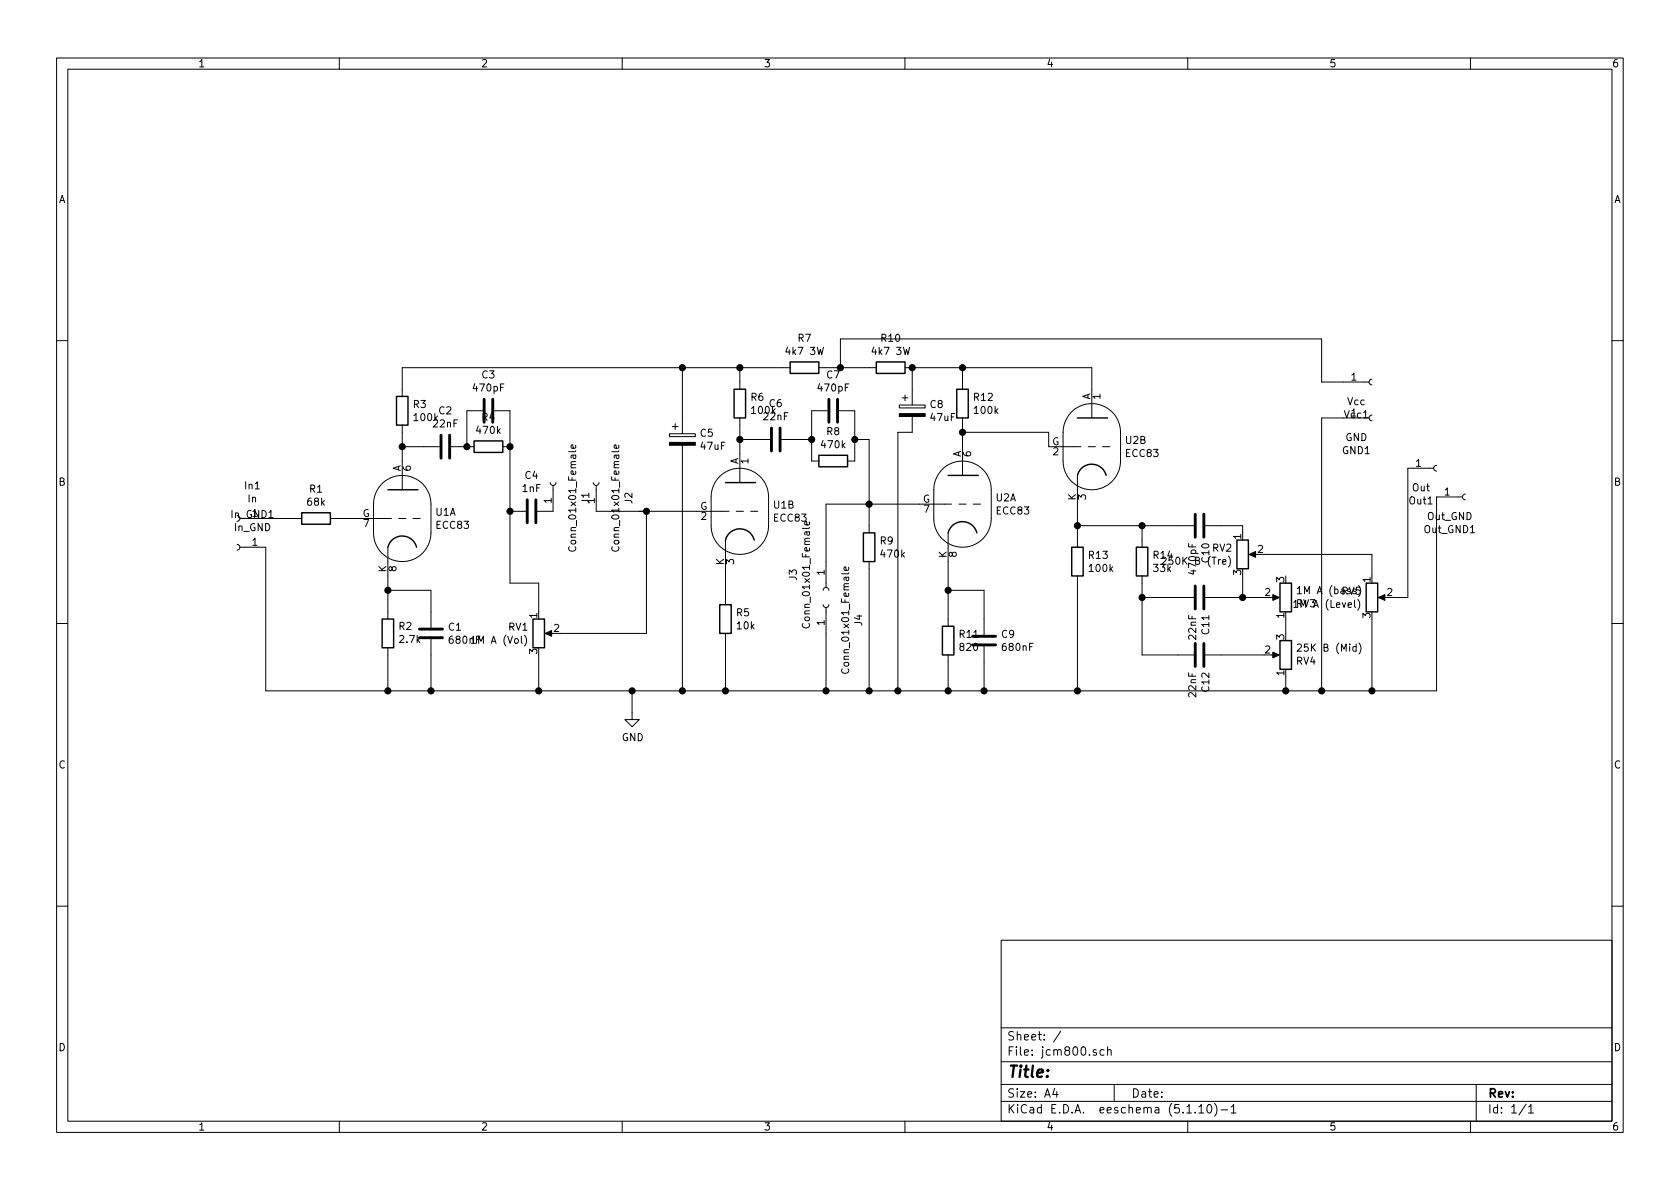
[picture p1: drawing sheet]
EESchema Schematic File Version 4
EELAYER 30 0
EELAYER END
$Descr A4 11693 8268
encoding utf-8
Sheet 1 1
Title ""
Date ""
Rev ""
Comp ""
Comment1 ""
Comment2 ""
Comment3 ""
Comment4 ""
$EndDescr
$Comp
L Connector:Conn_01x01_Female In1
U 1 1
P 1650 3600
F 0 "In1" H 1542 3375 50  0000 C CNN
F 1 "In" H 1542 3466 50  0000 C CNN
F 2 "MountingHole:MountingHole_3mm_Pad" H 1650 3600 50  0001 C CNN
F 3 "~" H 1650 3600 50  0001 C CNN
	1    1650 3600
	-1   0    0    1   
$EndComp
$Comp
L Connector:Conn_01x01_Female In_GND1
U 1 1
P 1650 3800
F 0 "In_GND1" H 1542 3575 50  0000 C CNN
F 1 "In_GND" H 1542 3666 50  0000 C CNN
F 2 "MountingHole:MountingHole_3mm_Pad" H 1650 3800 50  0001 C CNN
F 3 "~" H 1650 3800 50  0001 C CNN
	1    1650 3800
	-1   0    0    1   
$EndComp
$Comp
L Device:R R1
U 1 1
P 2200 3600
F 0 "R1" V 1993 3600 50  0000 C CNN
F 1 "68k" V 2084 3600 50  0000 C CNN
F 2 "Resistor_THT:R_Axial_DIN0414_L11.9mm_D4.5mm_P15.24mm_Horizontal" V 2130 3600 50  0001 C CNN
F 3 "~" H 2200 3600 50  0001 C CNN
	1    2200 3600
	0    1    1    0   
$EndComp
$Comp
L Device:R R3
U 1 1
P 2800 2850
F 0 "R3" H 2870 2896 50  0000 L CNN
F 1 "100k" H 2870 2805 50  0000 L CNN
F 2 "Resistor_THT:R_Axial_DIN0414_L11.9mm_D4.5mm_P15.24mm_Horizontal" V 2730 2850 50  0001 C CNN
F 3 "~" H 2800 2850 50  0001 C CNN
	1    2800 2850
	1    0    0    -1  
$EndComp
$Comp
L Device:C C2
U 1 1
P 3100 3100
F 0 "C2" V 2848 3100 50  0000 C CNN
F 1 "22nF" V 2939 3100 50  0000 C CNN
F 2 "Capacitor_THT:C_Rect_L16.5mm_W6.0mm_P15.00mm_MKT" H 3138 2950 50  0001 C CNN
F 3 "~" H 3100 3100 50  0001 C CNN
	1    3100 3100
	0    1    1    0   
$EndComp
$Comp
L Device:C C3
U 1 1
P 3400 2850
F 0 "C3" V 3148 2850 50  0000 C CNN
F 1 "470pF" V 3239 2850 50  0000 C CNN
F 2 "Capacitor_THT:C_Disc_D9.0mm_W5.0mm_P7.50mm" H 3438 2700 50  0001 C CNN
F 3 "~" H 3400 2850 50  0001 C CNN
	1    3400 2850
	0    1    1    0   
$EndComp
$Comp
L Device:R R4
U 1 1
P 3400 3100
F 0 "R4" V 3193 3100 50  0000 C CNN
F 1 "470k" V 3284 3100 50  0000 C CNN
F 2 "Resistor_THT:R_Axial_DIN0414_L11.9mm_D4.5mm_P15.24mm_Horizontal" V 3330 3100 50  0001 C CNN
F 3 "~" H 3400 3100 50  0001 C CNN
	1    3400 3100
	0    1    1    0   
$EndComp
$Comp
L Device:C C4
U 1 1
P 3700 3550
F 0 "C4" V 3448 3550 50  0000 C CNN
F 1 "1nF" V 3539 3550 50  0000 C CNN
F 2 "Capacitor_THT:C_Disc_D9.0mm_W5.0mm_P7.50mm" H 3738 3400 50  0001 C CNN
F 3 "~" H 3700 3550 50  0001 C CNN
	1    3700 3550
	0    1    1    0   
$EndComp
Wire Wire Line
	1850 3600 2050 3600
Wire Wire Line
	2350 3600 2500 3600
Wire Wire Line
	2800 3000 2800 3100
Wire Wire Line
	2800 3100 2950 3100
Connection ~ 2800 3100
Wire Wire Line
	2800 3100 2800 3200
Wire Wire Line
	3250 3100 3250 2850
Connection ~ 3250 3100
Wire Wire Line
	3550 2850 3550 3100
Wire Wire Line
	3550 3550 3550 3100
Connection ~ 3550 3100
$Comp
L Device:R R2
U 1 1
P 2700 4400
F 0 "R2" H 2630 4354 50  0000 R CNN
F 1 "2.7k" H 2630 4445 50  0000 R CNN
F 2 "Resistor_THT:R_Axial_DIN0414_L11.9mm_D4.5mm_P15.24mm_Horizontal" V 2630 4400 50  0001 C CNN
F 3 "~" H 2700 4400 50  0001 C CNN
	1    2700 4400
	-1   0    0    1   
$EndComp
$Comp
L Device:C C1
U 1 1
P 3000 4400
F 0 "C1" H 3115 4446 50  0000 L CNN
F 1 "680nF" H 3115 4355 50  0000 L CNN
F 2 "Capacitor_THT:C_Rect_L24.0mm_W7.0mm_P22.50mm_MKT" H 3038 4250 50  0001 C CNN
F 3 "~" H 3000 4400 50  0001 C CNN
	1    3000 4400
	1    0    0    -1  
$EndComp
Wire Wire Line
	2700 4000 2700 4100
Wire Wire Line
	2700 4100 3000 4100
Wire Wire Line
	3000 4100 3000 4250
Connection ~ 2700 4100
Wire Wire Line
	2700 4100 2700 4250
Wire Wire Line
	2700 4550 2700 4800
Wire Wire Line
	3000 4800 3000 4550
Wire Wire Line
	2800 2700 2800 2550
$Comp
L Device:R_POT RV1
U 1 1
P 3750 4400
F 0 "RV1" H 3681 4446 50  0000 R CNN
F 1 "1M A (Vol)" H 3681 4355 50  0000 R CNN
F 2 "Potentiometer_THT:Potentiometer_Alps_RK163_Single_Horizontal" H 3750 4400 50  0001 C CNN
F 3 "~" H 3750 4400 50  0001 C CNN
	1    3750 4400
	1    0    0    -1  
$EndComp
Connection ~ 3550 3550
Wire Wire Line
	3900 4400 4500 4400
Wire Wire Line
	4500 4400 4500 3550
Connection ~ 4500 3550
Wire Wire Line
	3750 4550 3750 4800
Wire Wire Line
	2700 4800 3000 4800
Connection ~ 3000 4800
Wire Wire Line
	3000 4800 3750 4800
$Comp
L Device:CP C5
U 1 1
P 4750 3050
F 0 "C5" H 4868 3096 50  0000 L CNN
F 1 "47uF" H 4868 3005 50  0000 L CNN
F 2 "Capacitor_THT:C_Radial_D16.0mm_H25.0mm_P7.50mm" H 4788 2900 50  0001 C CNN
F 3 "~" H 4750 3050 50  0001 C CNN
	1    4750 3050
	1    0    0    -1  
$EndComp
Wire Wire Line
	4750 2550 4750 2900
Wire Wire Line
	4750 3200 4750 4800
Wire Wire Line
	4750 4800 4400 4800
Connection ~ 3750 4800
$Comp
L Device:R R6
U 1 1
P 5150 2800
F 0 "R6" H 5220 2846 50  0000 L CNN
F 1 "100k" H 5220 2755 50  0000 L CNN
F 2 "Resistor_THT:R_Axial_DIN0414_L11.9mm_D4.5mm_P15.24mm_Horizontal" V 5080 2800 50  0001 C CNN
F 3 "~" H 5150 2800 50  0001 C CNN
	1    5150 2800
	1    0    0    -1  
$EndComp
Wire Wire Line
	4750 2550 5150 2550
Wire Wire Line
	5150 2550 5150 2650
Connection ~ 4750 2550
Wire Wire Line
	5150 2950 5150 3050
$Comp
L Device:R R7
U 1 1
P 5600 2550
F 0 "R7" V 5393 2550 50  0000 C CNN
F 1 "4k7 3W" V 5484 2550 50  0000 C CNN
F 2 "Resistor_THT:R_Axial_DIN0617_L17.0mm_D6.0mm_P20.32mm_Horizontal" V 5530 2550 50  0001 C CNN
F 3 "~" H 5600 2550 50  0001 C CNN
	1    5600 2550
	0    1    1    0   
$EndComp
$Comp
L Device:C C6
U 1 1
P 5400 3050
F 0 "C6" V 5148 3050 50  0000 C CNN
F 1 "22nF" V 5239 3050 50  0000 C CNN
F 2 "Capacitor_THT:C_Axial_L5.1mm_D3.1mm_P12.50mm_Horizontal" H 5438 2900 50  0001 C CNN
F 3 "~" H 5400 3050 50  0001 C CNN
	1    5400 3050
	0    1    1    0   
$EndComp
$Comp
L Device:C C7
U 1 1
P 5800 2850
F 0 "C7" V 5548 2850 50  0000 C CNN
F 1 "470pF" V 5639 2850 50  0000 C CNN
F 2 "Capacitor_THT:C_Disc_D9.0mm_W5.0mm_P7.50mm" H 5838 2700 50  0001 C CNN
F 3 "~" H 5800 2850 50  0001 C CNN
	1    5800 2850
	0    1    1    0   
$EndComp
$Comp
L Device:R R8
U 1 1
P 5800 3200
F 0 "R8" V 5593 3200 50  0000 C CNN
F 1 "470k" V 5684 3200 50  0000 C CNN
F 2 "Resistor_THT:R_Axial_DIN0414_L11.9mm_D4.5mm_P15.24mm_Horizontal" V 5730 3200 50  0001 C CNN
F 3 "~" H 5800 3200 50  0001 C CNN
	1    5800 3200
	0    1    1    0   
$EndComp
Wire Wire Line
	5150 2550 5450 2550
Connection ~ 5150 2550
Wire Wire Line
	5150 3050 5250 3050
Connection ~ 5150 3050
Wire Wire Line
	5150 3050 5150 3150
Wire Wire Line
	5550 3050 5650 3050
Wire Wire Line
	5650 3050 5650 2850
Wire Wire Line
	5650 3050 5650 3200
Connection ~ 5650 3050
Wire Wire Line
	5950 2850 5950 3050
$Comp
L Device:R R5
U 1 1
P 5050 4300
F 0 "R5" H 5120 4346 50  0000 L CNN
F 1 "10k" H 5120 4255 50  0000 L CNN
F 2 "Resistor_THT:R_Axial_DIN0414_L11.9mm_D4.5mm_P15.24mm_Horizontal" V 4980 4300 50  0001 C CNN
F 3 "~" H 5050 4300 50  0001 C CNN
	1    5050 4300
	1    0    0    -1  
$EndComp
Wire Wire Line
	5050 3950 5050 4150
Wire Wire Line
	5050 4450 5050 4800
Wire Wire Line
	5050 4800 4750 4800
Connection ~ 4750 4800
Wire Wire Line
	5750 2550 5850 2550
Wire Wire Line
	5850 2550 5850 2350
$Comp
L Device:R R10
U 1 1
P 6200 2550
F 0 "R10" V 5993 2550 50  0000 C CNN
F 1 "4k7 3W" V 6084 2550 50  0000 C CNN
F 2 "Resistor_THT:R_Axial_DIN0617_L17.0mm_D6.0mm_P20.32mm_Horizontal" V 6130 2550 50  0001 C CNN
F 3 "~" H 6200 2550 50  0001 C CNN
	1    6200 2550
	0    1    1    0   
$EndComp
$Comp
L Device:CP C8
U 1 1
P 6350 2850
F 0 "C8" H 6468 2896 50  0000 L CNN
F 1 "47uF" H 6468 2805 50  0000 L CNN
F 2 "Capacitor_THT:C_Radial_D12.5mm_H25.0mm_P5.00mm" H 6388 2700 50  0001 C CNN
F 3 "~" H 6350 2850 50  0001 C CNN
	1    6350 2850
	1    0    0    -1  
$EndComp
Wire Wire Line
	5950 3050 6050 3050
Wire Wire Line
	6050 3050 6050 3500
Connection ~ 5950 3050
Wire Wire Line
	5950 3050 5950 3200
$Comp
L Device:R R9
U 1 1
P 6050 3800
F 0 "R9" H 6120 3846 50  0000 L CNN
F 1 "470k" H 6120 3755 50  0000 L CNN
F 2 "Resistor_THT:R_Axial_DIN0414_L11.9mm_D4.5mm_P15.24mm_Horizontal" V 5980 3800 50  0001 C CNN
F 3 "~" H 6050 3800 50  0001 C CNN
	1    6050 3800
	1    0    0    -1  
$EndComp
Wire Wire Line
	6050 3950 6050 4800
Wire Wire Line
	6050 4800 5750 4800
Connection ~ 5050 4800
Wire Wire Line
	6050 3500 5750 3500
Wire Wire Line
	5750 3500 5750 3900
Connection ~ 6050 3500
Wire Wire Line
	6050 3500 6050 3650
$Comp
L Connector:Conn_01x01_Female J3
U 1 1
P 5750 4100
F 0 "J3" H 5642 3875 50  0000 C CNN
F 1 "Conn_01x01_Female" H 5642 3966 50  0000 C CNN
F 2 "MountingHole:MountingHole_3mm_Pad" H 5750 4100 50  0001 C CNN
F 3 "~" H 5750 4100 50  0001 C CNN
	1    5750 4100
	0    1    1    0   
$EndComp
$Comp
L Connector:Conn_01x01_Female J4
U 1 1
P 5750 4200
F 0 "J4" H 5642 3975 50  0000 C CNN
F 1 "Conn_01x01_Female" H 5642 4066 50  0000 C CNN
F 2 "MountingHole:MountingHole_3mm_Pad" H 5750 4200 50  0001 C CNN
F 3 "~" H 5750 4200 50  0001 C CNN
	1    5750 4200
	0    -1   -1   0   
$EndComp
Wire Wire Line
	5750 4400 5750 4800
Connection ~ 5750 4800
Wire Wire Line
	5750 4800 5050 4800
Wire Wire Line
	4500 3550 4850 3550
$Comp
L Connector:Conn_01x01_Female J1
U 1 1
P 3850 3350
F 0 "J1" H 3742 3125 50  0000 C CNN
F 1 "Conn_01x01_Female" H 3742 3216 50  0000 C CNN
F 2 "MountingHole:MountingHole_3mm_Pad" H 3850 3350 50  0001 C CNN
F 3 "~" H 3850 3350 50  0001 C CNN
	1    3850 3350
	0    -1   -1   0   
$EndComp
$Comp
L Connector:Conn_01x01_Female J2
U 1 1
P 4150 3350
F 0 "J2" H 4042 3125 50  0000 C CNN
F 1 "Conn_01x01_Female" H 4042 3216 50  0000 C CNN
F 2 "MountingHole:MountingHole_3mm_Pad" H 4150 3350 50  0001 C CNN
F 3 "~" H 4150 3350 50  0001 C CNN
	1    4150 3350
	0    -1   -1   0   
$EndComp
Wire Wire Line
	5850 2550 6050 2550
Connection ~ 5850 2550
Wire Wire Line
	6350 2550 6350 2700
Wire Wire Line
	6350 3000 6250 3000
Wire Wire Line
	6250 3000 6250 4800
Wire Wire Line
	6250 4800 6050 4800
Connection ~ 6050 4800
Wire Wire Line
	6050 3500 6400 3500
$Comp
L Device:R R12
U 1 1
P 6700 2800
F 0 "R12" H 6770 2846 50  0000 L CNN
F 1 "100k" H 6770 2755 50  0000 L CNN
F 2 "Resistor_THT:R_Axial_DIN0414_L11.9mm_D4.5mm_P15.24mm_Horizontal" V 6630 2800 50  0001 C CNN
F 3 "~" H 6700 2800 50  0001 C CNN
	1    6700 2800
	1    0    0    -1  
$EndComp
$Comp
L Device:R R11
U 1 1
P 6600 4450
F 0 "R11" H 6670 4496 50  0000 L CNN
F 1 "820" H 6670 4405 50  0000 L CNN
F 2 "Resistor_THT:R_Axial_DIN0414_L11.9mm_D4.5mm_P15.24mm_Horizontal" V 6530 4450 50  0001 C CNN
F 3 "~" H 6600 4450 50  0001 C CNN
	1    6600 4450
	1    0    0    -1  
$EndComp
$Comp
L Device:C C9
U 1 1
P 6850 4450
F 0 "C9" H 6965 4496 50  0000 L CNN
F 1 "680nF" H 6965 4405 50  0000 L CNN
F 2 "Capacitor_THT:C_Axial_L5.1mm_D3.1mm_P12.50mm_Horizontal" H 6888 4300 50  0001 C CNN
F 3 "~" H 6850 4450 50  0001 C CNN
	1    6850 4450
	1    0    0    -1  
$EndComp
Wire Wire Line
	6350 2550 6700 2550
Wire Wire Line
	6700 2550 6700 2650
Connection ~ 6350 2550
Wire Wire Line
	6700 2950 6700 3000
Wire Wire Line
	6600 3900 6600 4100
Wire Wire Line
	6600 4100 6850 4100
Wire Wire Line
	6850 4100 6850 4300
Connection ~ 6600 4100
Wire Wire Line
	6600 4100 6600 4300
Wire Wire Line
	6600 4600 6600 4800
Connection ~ 6250 4800
Wire Wire Line
	6850 4600 6850 4800
Wire Wire Line
	6250 4800 6600 4800
Connection ~ 6600 4800
Wire Wire Line
	6600 4800 6850 4800
Wire Wire Line
	6700 2550 7600 2550
Wire Wire Line
	7600 2550 7600 2700
Connection ~ 6700 2550
$Comp
L Device:R R13
U 1 1
P 7500 3900
F 0 "R13" H 7570 3946 50  0000 L CNN
F 1 "100k" H 7570 3855 50  0000 L CNN
F 2 "Resistor_THT:R_Axial_DIN0414_L11.9mm_D4.5mm_P15.24mm_Horizontal" V 7430 3900 50  0001 C CNN
F 3 "~" H 7500 3900 50  0001 C CNN
	1    7500 3900
	1    0    0    -1  
$EndComp
$Comp
L Device:R R14
U 1 1
P 7950 3900
F 0 "R14" H 8020 3946 50  0000 L CNN
F 1 "33k" H 8020 3855 50  0000 L CNN
F 2 "Resistor_THT:R_Axial_DIN0414_L11.9mm_D4.5mm_P15.24mm_Horizontal" V 7880 3900 50  0001 C CNN
F 3 "~" H 7950 3900 50  0001 C CNN
	1    7950 3900
	1    0    0    -1  
$EndComp
$Comp
L Device:C C10
U 1 1
P 8350 3650
F 0 "C10" H 8465 3696 50  0000 L CNN
F 1 "470pF" H 8465 3605 50  0000 L CNN
F 2 "Capacitor_THT:C_Disc_D9.0mm_W5.0mm_P7.50mm" H 8388 3500 50  0001 C CNN
F 3 "~" H 8350 3650 50  0001 C CNN
	1    8350 3650
	0    1    1    0   
$EndComp
$Comp
L Device:C C11
U 1 1
P 8350 4150
F 0 "C11" H 8465 4196 50  0000 L CNN
F 1 "22nF" H 8465 4105 50  0000 L CNN
F 2 "Capacitor_THT:C_Axial_L5.1mm_D3.1mm_P12.50mm_Horizontal" H 8388 4000 50  0001 C CNN
F 3 "~" H 8350 4150 50  0001 C CNN
	1    8350 4150
	0    1    1    0   
$EndComp
$Comp
L Device:C C12
U 1 1
P 8350 4550
F 0 "C12" H 8465 4596 50  0000 L CNN
F 1 "22nF" H 8465 4505 50  0000 L CNN
F 2 "Capacitor_THT:C_Axial_L5.1mm_D3.1mm_P12.50mm_Horizontal" H 8388 4400 50  0001 C CNN
F 3 "~" H 8350 4550 50  0001 C CNN
	1    8350 4550
	0    1    1    0   
$EndComp
Wire Wire Line
	7500 3500 7500 3650
Wire Wire Line
	7500 4050 7500 4800
Wire Wire Line
	7500 4800 6850 4800
Connection ~ 6850 4800
Wire Wire Line
	7500 3650 7950 3650
Wire Wire Line
	7950 3650 7950 3750
Connection ~ 7500 3650
Wire Wire Line
	7500 3650 7500 3750
Wire Wire Line
	7950 4050 7950 4150
Wire Wire Line
	7950 4150 8200 4150
Wire Wire Line
	7950 3650 8200 3650
Connection ~ 7950 3650
$Comp
L Device:R_POT RV2
U 1 1
P 8650 3850
F 0 "RV2" H 8581 3896 50  0000 R CNN
F 1 "250K B (Tre)" H 8581 3805 50  0000 R CNN
F 2 "Potentiometer_THT:Potentiometer_Alps_RK163_Single_Horizontal" H 8650 3850 50  0001 C CNN
F 3 "~" H 8650 3850 50  0001 C CNN
	1    8650 3850
	1    0    0    -1  
$EndComp
$Comp
L Device:R_POT RV3
U 1 1
P 8950 4150
F 0 "RV3" H 8881 4196 50  0000 R CNN
F 1 "1M A (bass)" H 8881 4105 50  0000 R CNN
F 2 "Potentiometer_THT:Potentiometer_Alps_RK163_Single_Horizontal" H 8950 4150 50  0001 C CNN
F 3 "~" H 8950 4150 50  0001 C CNN
	1    8950 4150
	-1   0    0    1   
$EndComp
$Comp
L Device:R_POT RV4
U 1 1
P 8950 4550
F 0 "RV4" H 8881 4596 50  0000 R CNN
F 1 "25K B (Mid)" H 8881 4505 50  0000 R CNN
F 2 "Potentiometer_THT:Potentiometer_Alps_RK163_Single_Horizontal" H 8950 4550 50  0001 C CNN
F 3 "~" H 8950 4550 50  0001 C CNN
	1    8950 4550
	-1   0    0    1   
$EndComp
$Comp
L Device:R_POT RV5
U 1 1
P 9550 4150
F 0 "RV5" H 9481 4196 50  0000 R CNN
F 1 "1M A (Level)" H 9481 4105 50  0000 R CNN
F 2 "Potentiometer_THT:Potentiometer_Alps_RK163_Single_Horizontal" H 9550 4150 50  0001 C CNN
F 3 "~" H 9550 4150 50  0001 C CNN
	1    9550 4150
	1    0    0    -1  
$EndComp
Wire Wire Line
	8500 3650 8650 3650
Wire Wire Line
	8650 3650 8650 3700
Wire Wire Line
	8650 4000 8650 4150
Wire Wire Line
	8650 4150 8500 4150
Wire Wire Line
	8650 4150 8800 4150
Connection ~ 8650 4150
Wire Wire Line
	8950 4300 8950 4400
Wire Wire Line
	7950 4150 7950 4550
Wire Wire Line
	7950 4550 8200 4550
Connection ~ 7950 4150
Wire Wire Line
	8500 4550 8800 4550
Wire Wire Line
	8800 3850 9550 3850
Wire Wire Line
	9550 3850 9550 4000
Wire Wire Line
	9550 4300 9550 4800
Connection ~ 7500 4800
Wire Wire Line
	8950 4700 8950 4800
Connection ~ 8950 4800
Wire Wire Line
	8950 4800 7500 4800
Wire Wire Line
	1850 3800 1850 4800
Wire Wire Line
	1850 4800 2700 4800
Connection ~ 2700 4800
$Comp
L Connector:Conn_01x01_Female Vcc1
U 1 1
P 9550 2650
F 0 "Vcc1" H 9442 2425 50  0000 C CNN
F 1 "Vcc" H 9442 2516 50  0000 C CNN
F 2 "MountingHole:MountingHole_3mm_Pad" H 9550 2650 50  0001 C CNN
F 3 "~" H 9550 2650 50  0001 C CNN
	1    9550 2650
	1    0    0    -1  
$EndComp
$Comp
L Connector:Conn_01x01_Female GND1
U 1 1
P 9550 2900
F 0 "GND1" H 9442 2675 50  0000 C CNN
F 1 "GND" H 9442 2766 50  0000 C CNN
F 2 "MountingHole:MountingHole_3mm_Pad" H 9550 2900 50  0001 C CNN
F 3 "~" H 9550 2900 50  0001 C CNN
	1    9550 2900
	1    0    0    -1  
$EndComp
$Comp
L Connector:Conn_01x01_Female Out1
U 1 1
P 10000 3250
F 0 "Out1" H 9892 3025 50  0000 C CNN
F 1 "Out" H 9892 3116 50  0000 C CNN
F 2 "MountingHole:MountingHole_3mm_Pad" H 10000 3250 50  0001 C CNN
F 3 "~" H 10000 3250 50  0001 C CNN
	1    10000 3250
	1    0    0    -1  
$EndComp
Wire Wire Line
	9350 2900 9200 2900
Wire Wire Line
	9200 2900 9200 4800
Connection ~ 9200 4800
Wire Wire Line
	9200 4800 8950 4800
Wire Wire Line
	9700 4150 9800 4150
Wire Wire Line
	9800 4150 9800 3250
$Comp
L Connector:Conn_01x01_Female Out_GND1
U 1 1
P 10200 3450
F 0 "Out_GND1" H 10092 3225 50  0000 C CNN
F 1 "Out_GND" H 10092 3316 50  0000 C CNN
F 2 "MountingHole:MountingHole_3mm_Pad" H 10200 3450 50  0001 C CNN
F 3 "~" H 10200 3450 50  0001 C CNN
	1    10200 3450
	1    0    0    -1  
$EndComp
Wire Wire Line
	10000 3450 10000 4800
Wire Wire Line
	9200 4800 9550 4800
Connection ~ 9550 4800
Wire Wire Line
	9550 4800 10000 4800
Wire Wire Line
	9200 2350 9200 2650
Wire Wire Line
	9200 2650 9350 2650
Wire Wire Line
	5850 2350 9200 2350
Wire Wire Line
	3550 3550 3550 4050
Wire Wire Line
	3550 4050 3750 4050
Wire Wire Line
	3750 4050 3750 4250
Wire Wire Line
	4450 3550 4500 3550
Wire Wire Line
	4150 3550 4500 3550
$Comp
L Valve:ECC83 U1
U 1 1
P 2800 3600
F 0 "U1" H 3028 3646 50  0000 L CNN
F 1 "ECC83" H 3028 3555 50  0000 L CNN
F 2 "Valve:Valve_ECC-83-1" H 3070 3200 50  0001 C CNN
F 3 "http://www.r-type.org/pdfs/ecc83.pdf" H 2800 3600 50  0001 C CNN
	1    2800 3600
	1    0    0    -1  
$EndComp
$Comp
L Valve:ECC83 U1
U 2 1
P 5150 3550
F 0 "U1" H 5378 3596 50  0000 L CNN
F 1 "ECC83" H 5378 3505 50  0000 L CNN
F 2 "Valve:Valve_ECC-83-1" H 5420 3150 50  0001 C CNN
F 3 "http://www.r-type.org/pdfs/ecc83.pdf" H 5150 3550 50  0001 C CNN
	2    5150 3550
	1    0    0    -1  
$EndComp
$Comp
L Valve:ECC83 U2
U 1 1
P 6700 3500
F 0 "U2" H 6928 3546 50  0000 L CNN
F 1 "ECC83" H 6928 3455 50  0000 L CNN
F 2 "Valve:Valve_ECC-83-1" H 6970 3100 50  0001 C CNN
F 3 "http://www.r-type.org/pdfs/ecc83.pdf" H 6700 3500 50  0001 C CNN
	1    6700 3500
	1    0    0    -1  
$EndComp
$Comp
L Valve:ECC83 U2
U 2 1
P 7600 3100
F 0 "U2" H 7828 3146 50  0000 L CNN
F 1 "ECC83" H 7828 3055 50  0000 L CNN
F 2 "Valve:Valve_ECC-83-1" H 7870 2700 50  0001 C CNN
F 3 "http://www.r-type.org/pdfs/ecc83.pdf" H 7600 3100 50  0001 C CNN
	2    7600 3100
	1    0    0    -1  
$EndComp
Wire Wire Line
	6700 3000 7300 3000
Wire Wire Line
	7300 3000 7300 3100
Connection ~ 6700 3000
Wire Wire Line
	6700 3000 6700 3100
$Comp
L power:GND #PWR?
U 1 1
P 4400 4950
F 0 "#PWR?" H 4400 4700 50  0001 C CNN
F 1 "GND" H 4405 4777 50  0000 C CNN
F 2 "" H 4400 4950 50  0001 C CNN
F 3 "" H 4400 4950 50  0001 C CNN
	1    4400 4950
	1    0    0    -1  
$EndComp
Wire Wire Line
	4400 4950 4400 4800
Connection ~ 4400 4800
Wire Wire Line
	4400 4800 3750 4800
Wire Wire Line
	2800 2550 4750 2550
$EndSCHEMATC
